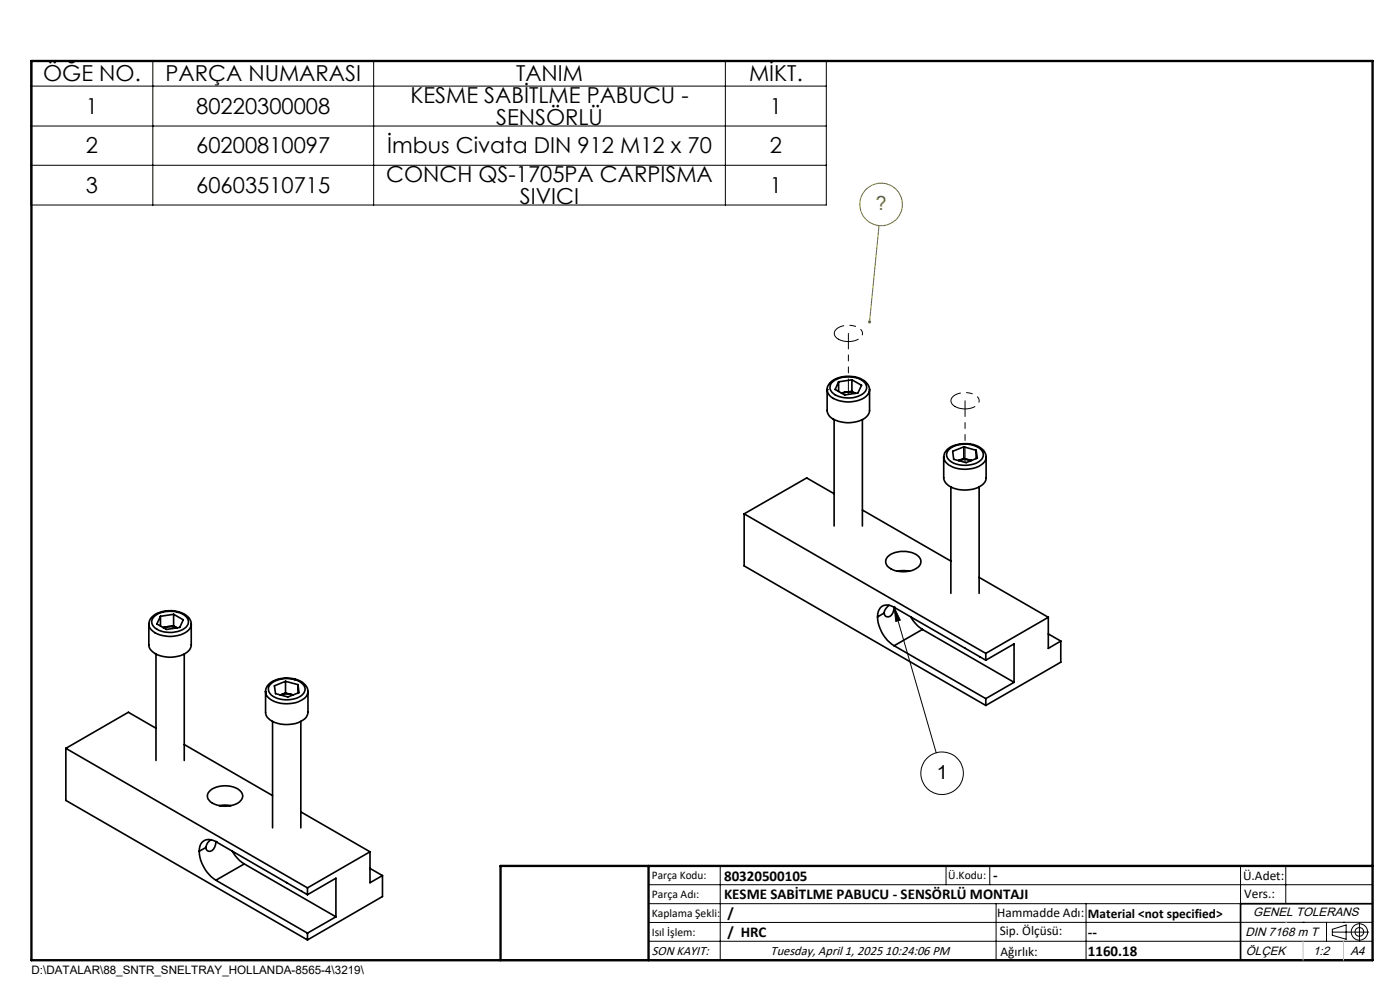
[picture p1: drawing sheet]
<svg xmlns="http://www.w3.org/2000/svg" width="297mm" height="210mm" viewBox="0 0 297 210" stroke-linecap="round" stroke-linejoin="round" font-family="sans-serif">
<g fill="none" stroke="#000" stroke-width=".35">
<path d="M175.5 82.6a3.4 3.4 0 0 1 3.4-2.7 5.3 5.3 0 0 1 5.3 1.8l.3 .9M175.5 82.6h.1M175.5 82.6v4.5a2.67 2.67 0 0 0 2.3 2.3 6.7 6.7 0 0 0 6.1-1.1l.6-1v-4.7M175.5 82.6a2.67 2.67 0 0 0 2.3 2.3 6.7 6.7 0 0 0 6.1-1l.5-.7 .1-.6M176.4 81.2a5.5 5.5 0 0 1 7.2 .1 1.66 1.66 0 0 1-1 2.5 5.7 5.7 0 0 1-6.1-.6 1.5 1.5 0 0 1-.1-2zM177 89v22.6M177.9 81v2M179.3 83.2l-.7 .2M179.3 83.2h1.3l.8 .3M179.3 83.2l-.8 .2M180.7 80.6l2.1 1.1-.8 1.7-2.8 .4-2-1.2 .7-1.6M180.7 80.6l-2.8 .4"/>
<path d="M180.7 83l.8 .4M180.7 80.6v2.4M180.7 83l-1.4 .2M183 89v22.6M200.2 96.9v4.4a3.3 3.3 0 0 0 3.2 2.5 5.7 5.7 0 0 0 5.6-1.7l.2-.7v-4.5M200.9 95.4a6.2 6.2 0 0 1 7.8 .2 1.95 1.95 0 0 1-.6 3.1 6.6 6.6 0 0 1-7.2-.4 1.86 1.86 0 0 1 0-2.9zM201.3 95.4a5.6 5.6 0 0 1 6.8-.1 1.56 1.56 0 0 1-.4 2.6 5.7 5.7 0 0 1-6.5-.5 1.41 1.41 0 0 1 .1-2zM204.5 94.8l-2.4 .9 .2 1.7 2.7 .7 2.3-.9-.2-1.7M204.5 94.8l2.6 .7M204.5 94.8v2.5M204.5 97.3l-1.2 .4M204.5 97.3l1.3 .3"/>
<path d="M205.8 97.6a4.1 4.1 0 0 0-2.4 .1M205.8 97.6l.3 .1M207.1 95.5v1.8M157.9 109l51.2 29.6M157.9 109v11l51.2 29.6M177 104.7l-5.9-3.3-13.2 7.6M183 108.2l18.7 10.8M188.3 118.1a5.4 5.4 0 0 1 6.7 0 1.56 1.56 0 0 1-.7 2.5 5.6 5.6 0 0 1-6-.5 1.45 1.45 0 0 1 0-2zM201.7 103.3v22.6M207.7 103.3v22.6M31.6 132.4a3.1 3.1 0 0 1 2.9-2.7 5.6 5.6 0 0 1 5.8 1.7l.3 1M31.6 132.4v4.4a3.5 3.5 0 0 0 3.5 2.5 5.5 5.5 0 0 0 5.2-1.6l.3-.7v-4.6"/>
<path d="M31.6 132.4a3.5 3.5 0 0 0 3.5 2.5 5.5 5.5 0 0 0 5.2-1.6l.3-.9M32.6 130.9a5.5 5.5 0 0 1 7.1 .1 1.64 1.64 0 0 1-1 2.6 5.7 5.7 0 0 1-6.1-.6 1.41 1.41 0 0 1 0-2.1zM33.1 138.7v22.6M34 130.7v2.1M35.4 133l-.7 .2M35.4 133l-.8 .1M36.8 132.7l.7 .5-1.1-.3-1 .1M36.8 130.3l2.1 1.2-.8 1.6-2.8 .4-2-1.1 .7-1.7M36.8 130.3l-2.8 .4M36.8 130.3v2.4M36.8 132.7l-1.4 .3M39.1 138.7v22.6"/>
<path d="M186.2 130.9a7.8 7.8 0 0 0 3.5 6.1M187.6 130l-1.4 .9M188.6 128.4l-.3 .2a1.89 1.89 0 0 0-.7 1.4M189.7 128.8a2.14 2.14 0 0 0-2.5-.2 2.14 2.14 0 0 0-1 2.3M189.7 128.8v.2a1.65 1.65 0 0 1-1.6 1.8l-.5-.4v-.4M189.7 128.8h.1M189.7 128.8l19.4 11.2M189.7 137l19.4 11.2M190.4 121.2l1.2-.2 1.3 .2M193.2 130.8l1.5 2 1 .7M195.7 133.5l19.4 11.2M195.7 133.5l-6 3.5"/>
<path d="M204.7 137.5h.1M207.7 122.5l14.7 8.4M207.9 139.3h.1M209.1 138.6v1.4M222.4 130.9l-13.3 7.7M222.4 130.9v6.6l2.6-1.5M222.4 134.5l2.6 1.5M225 136v4.5l-15.9 9.1M14 158.7l51.2 29.6M14 158.7v11.1l51.2 29.6M33.1 154.5l-5.9-3.4-13.2 7.6M39.1 157.9l18.7 10.9"/>
<path d="M56.3 146.7a2.93 2.93 0 0 0 2.6 2.3 6.5 6.5 0 0 0 6-1.2l.4-1.1v4.4a2.57 2.57 0 0 1-2.1 2.2 6.3 6.3 0 0 1-6.5-1.2l-.4-1zM57.4 145.2a5.4 5.4 0 0 1 7.1 .2 1.76 1.76 0 0 1-1.1 2.5 5.6 5.6 0 0 1-6.1-.8 1.45 1.45 0 0 1 .1-1.9zM57.8 153v22.6M60.6 147l-1.1 .4a4.2 4.2 0 0 1 2.4-.1M60.6 144.5l-2.4 1 .3 1.6 2.6 .7 2.3-.9-.2-1.7M60.6 144.5l2.6 .7M60.6 144.5v2.5M60.6 147l1.3 .3M61.9 147.3l.3 .1M63.2 145.2v1.8M63.8 153v22.6M65.3 146.7a3.3 3.3 0 0 0-3-2.7 5.8 5.8 0 0 0-5.6 1.5l-.3 .8-.1 .4"/>
<path d="M209.1 140l6-3.4v8.1M209.1 148.2v1.4M215.1 144.7l-6 3.5M43.7 179.8l-1.4 .8M44.4 167.9a5.2 5.2 0 0 1 6.7 0 1.57 1.57 0 0 1-.7 2.5 5.5 5.5 0 0 1-6-.6 1.32 1.32 0 0 1 0-1.9zM44.7 178.1a2.17 2.17 0 0 0-1 1.7M45.8 178.5a2.17 2.17 0 0 0-2.5-.2 2.17 2.17 0 0 0-1 2.3M45.8 178.5v.2a1.65 1.65 0 0 1-1.5 1.9l-.6-.4v-.4M45.8 178.5h.1M45.8 178.5l19.4 11.3M46.5 170.9h2.5M63.8 172.2l14.7 8.5"/>
<path d="M42.3 180.6a8 8 0 0 0 3.5 6.1M45.8 186.7l19.4 11.2M49.3 180.5l1.5 2 1 .8M51.8 183.3l19.5 11.2M51.8 183.3l-6 3.4M60.8 187.2h.1M64 189v.1M65.2 189.8l6.1-3.5v8.2M65.2 188.3v1.5M65.2 197.9v1.5M71.3 194.5l-6.1 3.4M78.5 180.7l-13.3 7.6"/>
<path d="M78.5 180.7v6.5l2.6-1.5M78.5 184.2l2.6 1.5M81.1 185.7v4.5l-15.9 9.2M291.2 191.7h-28v12M106.2 203.7h185"/>
</g>
<path d="M177.9 71.9a4.1 4.1 0 0 0 5-.7 1.66 1.66 0 0 0-1.7-2 3.8 3.8 0 0 0-4.1 1.1 1.3 1.3 0 0 0 .8 1.6M202.6 86.2a4.1 4.1 0 0 0 5-.7 1.66 1.66 0 0 0-1.6-2.1 3.8 3.8 0 0 0-4.2 1.2 1.3 1.3 0 0 0 .8 1.6" fill="none" stroke="#000" stroke-width=".21" stroke-dasharray="6.3 1.3 1.3 1.3 1.3 1.3" stroke-dashoffset="2"/>
<path d="M204.7 85v13" fill="none" stroke="#000" stroke-width=".21" stroke-dasharray="6.3 1.3 1.3 1.3 1.3 1.3" stroke-dashoffset="3"/>
<path d="M180 70.7v13" fill="none" stroke="#000" stroke-width=".21" stroke-dasharray="6.3 1.3 1.3 1.3 1.3 1.3" stroke-dashoffset="3.1"/>
<g fill="none" stroke="#000" stroke-width=".21">
<path d="M6.6 12.9h168.7v30.6h-168.7zM6.6 18.3h168.7M32.4 12.9v30.6M79.3 12.9v30.6M153.9 12.9v30.6M6.6 26.7h168.7M6.6 35.1h168.7M189.7 128.8l1.3 2.7-1 .3zM189.7 128.8l8.9 30.9M137.6 187.7h153.6M137.6 191.7h153.6M137.6 199.7h153.6"/>
<path d="M152.8 183.7v20M200.7 183.7v4M210 183.7v4M211.3 191.7v12M230.4 191.7v12M263.2 183.7v20M272.8 183.7v8M276.4 195.6h.1M281.4 195.6v4.1M282.6 197.7h7.8M282.6 197.1l3-.9v3l-3-.8zM285 195.6h.1"/>
<path d="M288.4 195.8v3.8M291.2 195.6l-153.6 .1"/>
<circle cx="199.9" cy="164" r="4.5"/>
<circle cx="288.4" cy="197.7" r="1.74"/>
<circle cx="288.4" cy="197.7" r=".93"/>
</g>
<g fill="none" stroke="#808000" stroke-width=".21">
<path d="M186.5 47.9l-2 20.4"/>
<circle cx="186.9" cy="43.4" r="4.5"/>
</g>
<path d="M6.7 12.9h284.5v190.8h-284.5zM137.6 183.7v20M291.2 183.7h-185v20" fill="none" stroke="#000" stroke-width=".5"/>
<path d="M272.8 195.6h.1M276.4 199.7v4M285 199.7v4" fill="none" stroke="#c0c0c0" stroke-width=".21"/>
<path d="M189.7 128.8l1.3 2.7-1 .3z" fill="#000"/>
<path d="M184.2 68a.33 .33 0 0 1 .6 .2 .33 .33 0 0 1-.4 .4l.1-.3-.1 .3a.32 .32 0 0 1-.3-.2 .32 .32 0 0 1 .1-.4z" fill="#808000"/>
<g font-size="4.7">
<text x="9.1" y="17.3">ÖĞE NO.</text>
<text x="35.1" y="17.3">PARÇA NUMARASI</text>
<text x="109.5" y="17.3">TANIM</text>
<text x="158.9" y="17.3">MİKT.</text>
<text x="87.1" y="21.9">KESME SABİTLME PABUCU -</text>
<text x="18.2" y="24.2">1</text>
<text x="41.6" y="24.2">80220300008</text>
<text x="105.2" y="26.4">SENSÖRLÜ</text>
<text x="163.3" y="24.2">1</text>
<text x="18.2" y="32.6">2</text>
<text x="41.6" y="32.6">60200810097</text>
<text x="82.1" y="32.6">İmbus Civata DIN 912 M12 x 70</text>
<text x="163.3" y="32.6">2</text>
<text x="18.2" y="40.9">3</text>
<text x="41.6" y="40.9">60603510715</text>
<text x="81.9" y="38.7">CONCH QS-1705PA CARPISMA</text>
<text x="163.3" y="40.9">1</text>
<text x="110.3" y="43.2">SIVICI</text>
</g>
<text font-size="4.1" fill="#808000" x="185.8" y="44.6">?</text>
<text font-size="4.1" x="198.7" y="165.3">1</text>
<g font-size="3.2">
<text x="153.6" y="190.8">KESME SABİTLME PABUCU - SENSÖRLÜ MONTAJI</text>
<text x="153.6" y="186.8">80320500105</text>
<text x="210.7" y="186.6">-</text>
<text x="154.3" y="194.8">/</text>
<text x="154.3" y="198.8">/ HRC</text>
<text x="230.8" y="198.7">--</text>
<text x="230.8" y="202.8">1160.18</text>
</g>
<g font-size="2.8">
<text x="263.7" y="186.7">Ü.Adet:</text>
<text x="263.9" y="190.5">Vers.:</text>
<text x="211.5" y="194.5">Hammadde Adı:</text>
<text x="230.8" y="194.7">Material &lt;not specified&gt;</text>
<text x="138.3" y="202.6">SON KAYIT:</text>
<text x="163.5" y="202.6">Tuesday, April 1, 2025 10:24:06 PM</text>
<text x="212.1" y="198.4">Sip. Ölçüsü:</text>
<text x="212.2" y="202.7">Ağırlık:</text>
</g>
<g font-size="2.6">
<text x="265.9" y="194.4">GENEL TOLERANS</text>
<text x="264.2" y="198.5">DIN 7168 m T</text>
<text x="264.3" y="202.6">ÖLÇEK</text>
<text x="278.5" y="202.6">1:2</text>
<text x="286.5" y="202.6">A4</text>
</g>
<g font-size="2.5">
<text x="138.3" y="186.4">Parça Kodu:</text>
<text x="138.3" y="190.5">Parça Adı:</text>
<text x="201.2" y="186.5">Ü.Kodu:</text>
<text x="138.3" y="194.5">Kaplama Şekli:</text>
<text x="138.3" y="198.6">Isıl İşlem:</text>
<text x="6.7" y="206.7">D:\DATALAR\88_SNTR_SNELTRAY_HOLLANDA-8565-4\3219\</text>
</g>
</svg>
